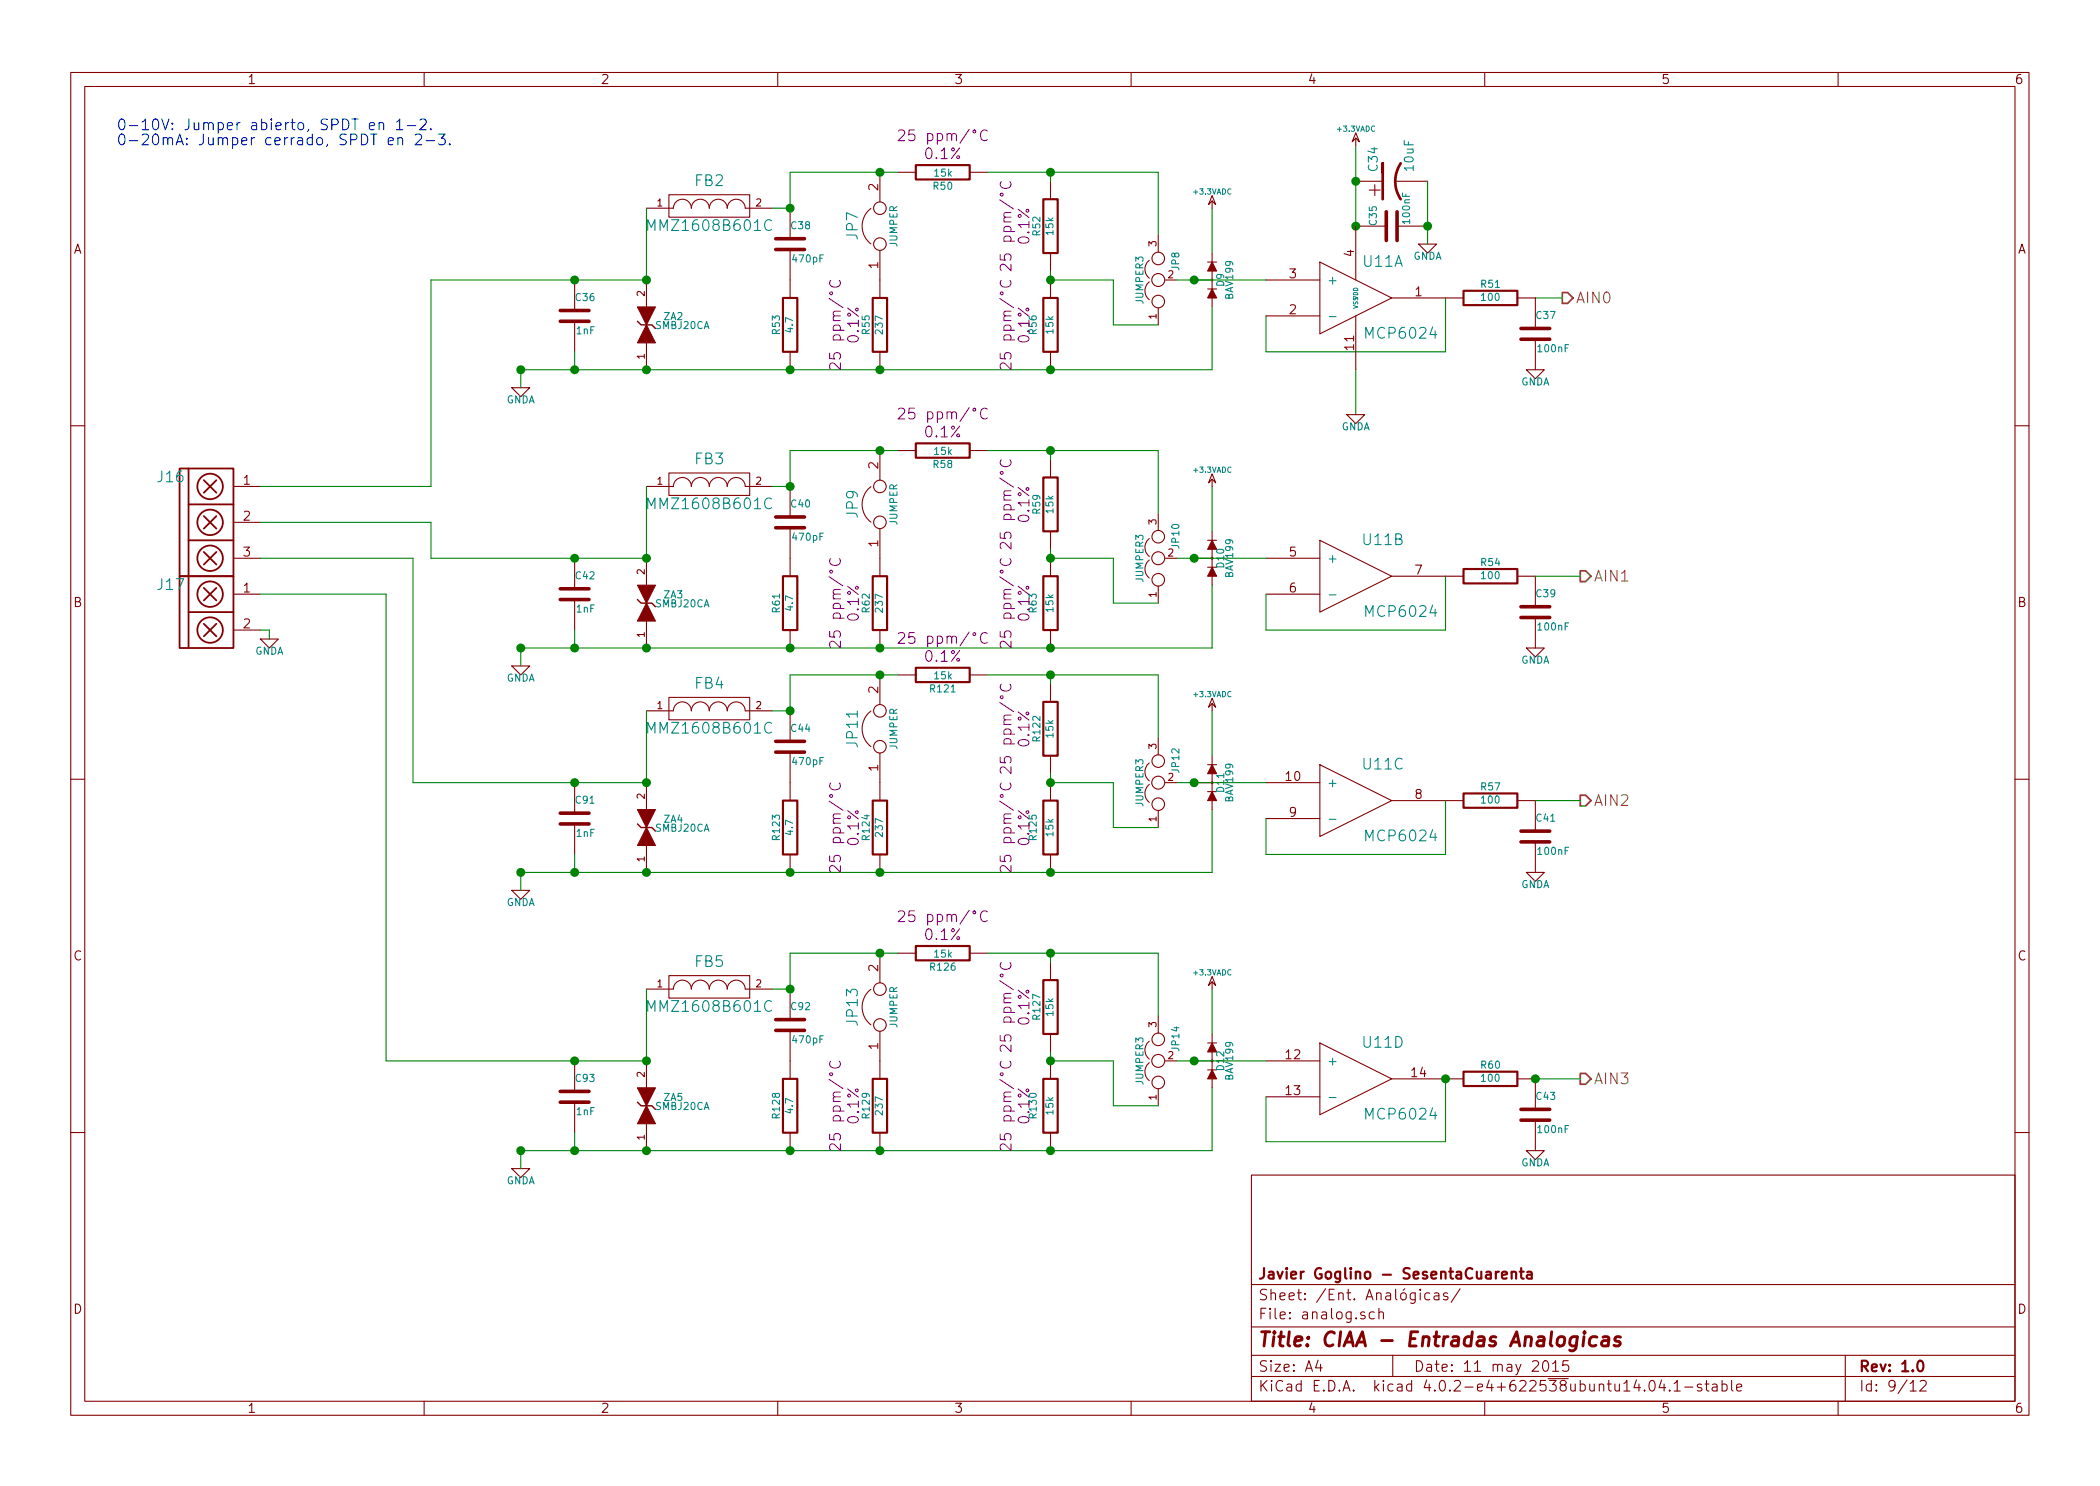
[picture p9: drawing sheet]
EESchema Schematic File Version 2
LIBS:ciaa-nxp-rescue
LIBS:power
LIBS:device
LIBS:transistors
LIBS:conn
LIBS:linear
LIBS:regul
LIBS:74xx
LIBS:cmos4000
LIBS:adc-dac
LIBS:memory
LIBS:xilinx
LIBS:microcontrollers
LIBS:dsp
LIBS:microchip
LIBS:analog_switches
LIBS:motorola
LIBS:texas
LIBS:intel
LIBS:audio
LIBS:interface
LIBS:digital-audio
LIBS:philips
LIBS:display
LIBS:cypress
LIBS:siliconi
LIBS:opto
LIBS:atmel
LIBS:contrib
LIBS:valves
LIBS:74LVC1G04GW
LIBS:amesser-ad
LIBS:amesser-cmos4000
LIBS:amesser-conn
LIBS:amesser-discrete
LIBS:amesser-linear
LIBS:amesser-power
LIBS:amesser-usb
LIBS:audio-vlsi
LIBS:bat54_c
LIBS:BLM15HG6015N1D
LIBS:g5v2
LIBS:lm2596
LIBS:mcu-nxp
LIBS:mcu-st
LIBS:MIC2025
LIBS:net-phy
LIBS:nsi50010yt1g
LIBS:PRTR5V0U2X
LIBS:regulators
LIBS:rs485_rs232_can
LIBS:s25fl032p0xmfi013
LIBS:SCHA5B0200
LIBS:Si50x
LIBS:Transil_diode
LIBS:w_device
LIBS:LPC4337JBD144
LIBS:IS42S16400F
LIBS:TXB0108
LIBS:FT2232H
LIBS:93CXX
LIBS:TJA1040
LIBS:tvs
LIBS:PBSS5240
LIBS:pbss5240xf
LIBS:sw_push
LIBS:mcp1416
LIBS:fqt13n06l
LIBS:ciaa-nxp-cache
EELAYER 25 0
EELAYER END
$Descr A4 11693 8268
encoding utf-8
Sheet 9 12
Title "CIAA - Entradas Analogicas"
Date "11 may 2015"
Rev "1.0"
Comp "Javier Goglino - SesentaCuarenta"
Comment1 ""
Comment2 ""
Comment3 ""
Comment4 ""
$EndDescr
$Comp
L C-RESCUE-ciaa-nxp C36
U 1 1
P 3200 1750
F 0 "C36" H 3200 1850 40  0000 L CNN
F 1 "1nF" H 3206 1665 40  0000 L CNN
F 2 "~" H 3238 1600 30  0000 C CNN
F 3 "~" H 3200 1750 60  0000 C CNN
	1    3200 1750
	1    0    0    -1  
$EndComp
$Comp
L TVS-RESCUE-ciaa-nxp ZA2
U 1 1
P 3600 1800
F 0 "ZA2" V 3650 1650 40  0000 C CNN
F 1 "SMBJ20CA" V 3600 1600 40  0000 C CNN
F 2 "" H 3600 1800 60  0000 C CNN
F 3 "" H 3600 1800 60  0000 C CNN
	1    3600 1800
	0    -1   -1   0   
$EndComp
$Comp
L FILTER FB2
U 1 1
P 3950 1150
F 0 "FB2" H 3950 1300 60  0000 C CNN
F 1 "MMZ1608B601C" H 3950 1050 60  0000 C CNN
F 2 "~" H 3950 1150 60  0000 C CNN
F 3 "~" H 3950 1150 60  0000 C CNN
	1    3950 1150
	1    0    0    -1  
$EndComp
$Comp
L R-RESCUE-ciaa-nxp R51
U 1 1
P 8300 1650
F 0 "R51" V 8380 1650 40  0000 C CNN
F 1 "100" V 8307 1651 40  0000 C CNN
F 2 "~" V 8230 1650 30  0000 C CNN
F 3 "~" H 8300 1650 30  0000 C CNN
F 4 "5%" V 8200 1650 60  0001 C CNN "Tol"
	1    8300 1650
	0    -1   -1   0   
$EndComp
$Comp
L CP1-RESCUE-ciaa-nxp C34
U 1 1
P 7750 1000
F 0 "C34" H 7800 1100 50  0000 L CNN
F 1 "10uF" H 7800 900 50  0000 L CNN
F 2 "~" H 7750 1000 60  0000 C CNN
F 3 "~" H 7750 1000 60  0000 C CNN
	1    7750 1000
	0    -1   -1   0   
$EndComp
$Comp
L C-RESCUE-ciaa-nxp C35
U 1 1
P 7750 1250
F 0 "C35" H 7750 1350 40  0000 L CNN
F 1 "100nF" H 7756 1165 40  0000 L CNN
F 2 "~" H 7788 1100 30  0000 C CNN
F 3 "~" H 7750 1250 60  0000 C CNN
	1    7750 1250
	0    -1   -1   0   
$EndComp
$Comp
L GNDA-RESCUE-ciaa-nxp #PWR0200
U 1 1
P 7950 1350
F 0 "#PWR0200" H 7950 1350 40  0001 C CNN
F 1 "GNDA" H 7950 1280 40  0000 C CNN
F 2 "" H 7950 1350 60  0000 C CNN
F 3 "" H 7950 1350 60  0000 C CNN
	1    7950 1350
	1    0    0    -1  
$EndComp
Text HLabel 8700 1650 2    60   Output ~ 0
AIN0
$Comp
L MCP6024 U11
U 2 1
P 7550 3200
F 0 "U11" H 7700 3400 60  0000 C CNN
F 1 "MCP6024" H 7800 3000 60  0000 C CNN
F 2 "" H 7550 3200 60  0000 C CNN
F 3 "" H 7550 3200 60  0000 C CNN
	2    7550 3200
	1    0    0    -1  
$EndComp
$Comp
L R-RESCUE-ciaa-nxp R54
U 1 1
P 8300 3200
F 0 "R54" V 8380 3200 40  0000 C CNN
F 1 "100" V 8307 3201 40  0000 C CNN
F 2 "~" V 8230 3200 30  0000 C CNN
F 3 "~" H 8300 3200 30  0000 C CNN
F 4 "5%" V 8200 3200 60  0001 C CNN "Tol"
	1    8300 3200
	0    -1   -1   0   
$EndComp
$Comp
L C-RESCUE-ciaa-nxp C39
U 1 1
P 8550 3400
F 0 "C39" H 8550 3500 40  0000 L CNN
F 1 "100nF" H 8556 3315 40  0000 L CNN
F 2 "~" H 8588 3250 30  0000 C CNN
F 3 "~" H 8550 3400 60  0000 C CNN
	1    8550 3400
	1    0    0    -1  
$EndComp
Text HLabel 8800 3200 2    60   Output ~ 0
AIN1
$Comp
L MCP6024 U11
U 3 1
P 7550 4450
F 0 "U11" H 7700 4650 60  0000 C CNN
F 1 "MCP6024" H 7800 4250 60  0000 C CNN
F 2 "" H 7550 4450 60  0000 C CNN
F 3 "" H 7550 4450 60  0000 C CNN
	3    7550 4450
	1    0    0    -1  
$EndComp
$Comp
L R-RESCUE-ciaa-nxp R57
U 1 1
P 8300 4450
F 0 "R57" V 8380 4450 40  0000 C CNN
F 1 "100" V 8307 4451 40  0000 C CNN
F 2 "~" V 8230 4450 30  0000 C CNN
F 3 "~" H 8300 4450 30  0000 C CNN
F 4 "5%" V 8200 4450 60  0001 C CNN "Tol"
	1    8300 4450
	0    -1   -1   0   
$EndComp
$Comp
L C-RESCUE-ciaa-nxp C41
U 1 1
P 8550 4650
F 0 "C41" H 8550 4750 40  0000 L CNN
F 1 "100nF" H 8556 4565 40  0000 L CNN
F 2 "~" H 8588 4500 30  0000 C CNN
F 3 "~" H 8550 4650 60  0000 C CNN
	1    8550 4650
	1    0    0    -1  
$EndComp
Text HLabel 8800 4450 2    60   Output ~ 0
AIN2
$Comp
L MCP6024 U11
U 4 1
P 7550 6000
F 0 "U11" H 7700 6200 60  0000 C CNN
F 1 "MCP6024" H 7800 5800 60  0000 C CNN
F 2 "" H 7550 6000 60  0000 C CNN
F 3 "" H 7550 6000 60  0000 C CNN
	4    7550 6000
	1    0    0    -1  
$EndComp
$Comp
L R-RESCUE-ciaa-nxp R60
U 1 1
P 8300 6000
F 0 "R60" V 8380 6000 40  0000 C CNN
F 1 "100" V 8307 6001 40  0000 C CNN
F 2 "~" V 8230 6000 30  0000 C CNN
F 3 "~" H 8300 6000 30  0000 C CNN
F 4 "5%" V 8200 6000 60  0001 C CNN "Tol"
	1    8300 6000
	0    -1   -1   0   
$EndComp
$Comp
L C-RESCUE-ciaa-nxp C43
U 1 1
P 8550 6200
F 0 "C43" H 8550 6300 40  0000 L CNN
F 1 "100nF" H 8556 6115 40  0000 L CNN
F 2 "~" H 8588 6050 30  0000 C CNN
F 3 "~" H 8550 6200 60  0000 C CNN
	1    8550 6200
	1    0    0    -1  
$EndComp
Text HLabel 8800 6000 2    60   Output ~ 0
AIN3
Wire Wire Line
	2400 1550 3600 1550
Wire Wire Line
	3600 1550 3600 1150
Wire Wire Line
	3200 1950 3200 2050
Connection ~ 3200 2050
Connection ~ 2900 2050
Connection ~ 3600 1550
Connection ~ 3600 2050
Connection ~ 3200 1550
Wire Wire Line
	2900 2050 6750 2050
Wire Wire Line
	7050 1750 7050 1950
Wire Wire Line
	7050 1950 8050 1950
Wire Wire Line
	8050 1950 8050 1650
Wire Wire Line
	6750 2050 6750 1700
Wire Wire Line
	7550 800  7550 1250
Wire Wire Line
	7950 1000 7950 1350
Wire Wire Line
	8550 1650 8700 1650
Wire Wire Line
	7050 3300 7050 3500
Wire Wire Line
	7050 3500 8050 3500
Wire Wire Line
	8050 3500 8050 3200
Wire Wire Line
	8550 3200 8800 3200
Wire Wire Line
	7050 4550 7050 4750
Wire Wire Line
	7050 4750 8050 4750
Wire Wire Line
	8050 4750 8050 4450
Wire Wire Line
	8550 4450 8800 4450
Wire Wire Line
	8550 6000 8800 6000
Wire Wire Line
	8050 6350 8050 6000
$Comp
L C-RESCUE-ciaa-nxp C38
U 1 1
P 4400 1350
F 0 "C38" H 4400 1450 40  0000 L CNN
F 1 "470pF" H 4406 1265 40  0000 L CNN
F 2 "~" H 4438 1200 30  0000 C CNN
F 3 "~" H 4400 1350 60  0000 C CNN
	1    4400 1350
	1    0    0    -1  
$EndComp
Wire Wire Line
	4300 1150 4400 1150
$Comp
L R-RESCUE-ciaa-nxp R53
U 1 1
P 4400 1800
F 0 "R53" V 4480 1800 40  0000 C CNN
F 1 "4.7" V 4407 1801 40  0000 C CNN
F 2 "~" V 4330 1800 30  0000 C CNN
F 3 "~" H 4400 1800 30  0000 C CNN
F 4 "1%" V 4550 1800 60  0001 C CNN "Tol"
F 5 "25 ppm/°C" V 4650 1800 60  0001 C CNN "TC"
	1    4400 1800
	-1   0    0    1   
$EndComp
$Comp
L R-RESCUE-ciaa-nxp R55
U 1 1
P 4900 1800
F 0 "R55" V 4980 1800 40  0000 C CNN
F 1 "237" V 4907 1801 40  0000 C CNN
F 2 "~" V 4830 1800 30  0000 C CNN
F 3 "~" H 4900 1800 30  0000 C CNN
F 4 "0.1%" V 5050 1800 60  0000 C CNN "Tol"
F 5 "25 ppm/°C" V 5150 1800 60  0000 C CNN "TC"
	1    4900 1800
	-1   0    0    1   
$EndComp
$Comp
L R-RESCUE-ciaa-nxp R50
U 1 1
P 5250 950
F 0 "R50" V 5330 950 40  0000 C CNN
F 1 "15k" V 5257 951 40  0000 C CNN
F 2 "~" V 5180 950 30  0000 C CNN
F 3 "~" H 5250 950 30  0000 C CNN
F 4 "0.1%" V 5150 950 60  0000 C CNN "Tol"
F 5 "25 ppm/°C" V 5050 950 60  0000 C CNN "TC"
	1    5250 950 
	0    1    1    0   
$EndComp
$Comp
L R-RESCUE-ciaa-nxp R52
U 1 1
P 5850 1250
F 0 "R52" V 5930 1250 40  0000 C CNN
F 1 "15k" V 5857 1251 40  0000 C CNN
F 2 "~" V 5780 1250 30  0000 C CNN
F 3 "~" H 5850 1250 30  0000 C CNN
F 4 "0.1%" V 6000 1250 60  0000 C CNN "Tol"
F 5 "25 ppm/°C" V 6100 1250 60  0000 C CNN "TC"
	1    5850 1250
	-1   0    0    1   
$EndComp
Connection ~ 4400 1150
$Comp
L R-RESCUE-ciaa-nxp R56
U 1 1
P 5850 1800
F 0 "R56" V 5950 1800 40  0000 C CNN
F 1 "15k" V 5857 1801 40  0000 C CNN
F 2 "~" V 5780 1800 30  0000 C CNN
F 3 "~" H 5850 1800 30  0000 C CNN
F 4 "0.1%" V 6000 1800 60  0000 C CNN "Tol"
F 5 "25 ppm/°C" V 6100 1800 60  0000 C CNN "TC"
	1    5850 1800
	-1   0    0    1   
$EndComp
Wire Wire Line
	5850 1550 6200 1550
Connection ~ 5850 2050
Connection ~ 4900 2050
Connection ~ 4400 2050
Connection ~ 5850 1550
Text Notes 650  800  0    60   ~ 0
0-10V: Jumper abierto, SPDT en 1-2.\n0-20mA: Jumper cerrado, SPDT en 2-3.
$Comp
L BAV199 D9
U 1 1
P 6750 1550
F 0 "D9" H 6750 1500 40  0000 C CNN
F 1 "BAV199" H 6750 1450 40  0000 C CNN
F 2 "" H 6750 1550 60  0000 C CNN
F 3 "" H 6750 1550 60  0000 C CNN
	1    6750 1550
	0    -1   -1   0   
$EndComp
Wire Wire Line
	6750 1400 6750 1150
Wire Wire Line
	6550 1550 7050 1550
Connection ~ 6650 1550
$Comp
L JUMPER3 JP8
U 1 1
P 6450 1550
F 0 "JP8" H 6500 1450 40  0000 L CNN
F 1 "JUMPER3" H 6450 1650 40  0000 C CNN
F 2 "~" H 6450 1550 60  0000 C CNN
F 3 "~" H 6450 1550 60  0000 C CNN
	1    6450 1550
	0    -1   -1   0   
$EndComp
$Comp
L JUMPER JP7
U 1 1
P 4900 1250
F 0 "JP7" H 4900 1400 60  0000 C CNN
F 1 "JUMPER" H 4900 1170 40  0000 C CNN
F 2 "~" H 4900 1250 60  0000 C CNN
F 3 "~" H 4900 1250 60  0000 C CNN
	1    4900 1250
	0    -1   -1   0   
$EndComp
Wire Wire Line
	6200 1550 6200 1800
Wire Wire Line
	6200 1800 6450 1800
Wire Wire Line
	6450 950  6450 1300
Wire Wire Line
	5500 950  6450 950 
Wire Wire Line
	4400 950  5000 950 
Wire Wire Line
	4400 1150 4400 950 
Connection ~ 4900 950 
Wire Wire Line
	5850 1000 5850 950 
Connection ~ 5850 950 
Wire Wire Line
	5850 1500 5850 1550
Wire Wire Line
	7050 6350 8050 6350
$Comp
L C-RESCUE-ciaa-nxp C42
U 1 1
P 3200 3300
F 0 "C42" H 3200 3400 40  0000 L CNN
F 1 "1nF" H 3206 3215 40  0000 L CNN
F 2 "~" H 3238 3150 30  0000 C CNN
F 3 "~" H 3200 3300 60  0000 C CNN
	1    3200 3300
	1    0    0    -1  
$EndComp
$Comp
L TVS-RESCUE-ciaa-nxp ZA3
U 1 1
P 3600 3350
F 0 "ZA3" V 3650 3200 40  0000 C CNN
F 1 "SMBJ20CA" V 3600 3150 40  0000 C CNN
F 2 "" H 3600 3350 60  0000 C CNN
F 3 "" H 3600 3350 60  0000 C CNN
	1    3600 3350
	0    -1   -1   0   
$EndComp
$Comp
L FILTER FB3
U 1 1
P 3950 2700
F 0 "FB3" H 3950 2850 60  0000 C CNN
F 1 "MMZ1608B601C" H 3950 2600 60  0000 C CNN
F 2 "~" H 3950 2700 60  0000 C CNN
F 3 "~" H 3950 2700 60  0000 C CNN
	1    3950 2700
	1    0    0    -1  
$EndComp
Wire Wire Line
	2400 3100 3600 3100
Wire Wire Line
	3600 3100 3600 2700
Wire Wire Line
	3200 3500 3200 3600
Connection ~ 3200 3600
Connection ~ 2900 3600
Connection ~ 3600 3100
Connection ~ 3600 3600
Connection ~ 3200 3100
Wire Wire Line
	2900 3600 6750 3600
Wire Wire Line
	6750 3600 6750 3250
$Comp
L C-RESCUE-ciaa-nxp C40
U 1 1
P 4400 2900
F 0 "C40" H 4400 3000 40  0000 L CNN
F 1 "470pF" H 4406 2815 40  0000 L CNN
F 2 "~" H 4438 2750 30  0000 C CNN
F 3 "~" H 4400 2900 60  0000 C CNN
	1    4400 2900
	1    0    0    -1  
$EndComp
Wire Wire Line
	4300 2700 4400 2700
$Comp
L R-RESCUE-ciaa-nxp R61
U 1 1
P 4400 3350
F 0 "R61" V 4480 3350 40  0000 C CNN
F 1 "4.7" V 4407 3351 40  0000 C CNN
F 2 "~" V 4330 3350 30  0000 C CNN
F 3 "~" H 4400 3350 30  0000 C CNN
F 4 "1%" V 4550 3350 60  0001 C CNN "Tol"
F 5 "25 ppm/°C" V 4650 3350 60  0001 C CNN "TC"
	1    4400 3350
	-1   0    0    1   
$EndComp
$Comp
L R-RESCUE-ciaa-nxp R62
U 1 1
P 4900 3350
F 0 "R62" V 4980 3350 40  0000 C CNN
F 1 "237" V 4907 3351 40  0000 C CNN
F 2 "~" V 4830 3350 30  0000 C CNN
F 3 "~" H 4900 3350 30  0000 C CNN
F 4 "0.1%" V 5050 3350 60  0000 C CNN "Tol"
F 5 "25 ppm/°C" V 5150 3350 60  0000 C CNN "TC"
	1    4900 3350
	-1   0    0    1   
$EndComp
$Comp
L R-RESCUE-ciaa-nxp R58
U 1 1
P 5250 2500
F 0 "R58" V 5330 2500 40  0000 C CNN
F 1 "15k" V 5257 2501 40  0000 C CNN
F 2 "~" V 5180 2500 30  0000 C CNN
F 3 "~" H 5250 2500 30  0000 C CNN
F 4 "0.1%" V 5150 2500 60  0000 C CNN "Tol"
F 5 "25 ppm/°C" V 5050 2500 60  0000 C CNN "TC"
	1    5250 2500
	0    1    1    0   
$EndComp
$Comp
L R-RESCUE-ciaa-nxp R59
U 1 1
P 5850 2800
F 0 "R59" V 5930 2800 40  0000 C CNN
F 1 "15k" V 5857 2801 40  0000 C CNN
F 2 "~" V 5780 2800 30  0000 C CNN
F 3 "~" H 5850 2800 30  0000 C CNN
F 4 "0.1%" V 6000 2800 60  0000 C CNN "Tol"
F 5 "25 ppm/°C" V 6100 2800 60  0000 C CNN "TC"
	1    5850 2800
	-1   0    0    1   
$EndComp
Connection ~ 4400 2700
$Comp
L R-RESCUE-ciaa-nxp R63
U 1 1
P 5850 3350
F 0 "R63" V 5950 3350 40  0000 C CNN
F 1 "15k" V 5857 3351 40  0000 C CNN
F 2 "~" V 5780 3350 30  0000 C CNN
F 3 "~" H 5850 3350 30  0000 C CNN
F 4 "0.1%" V 6000 3350 60  0000 C CNN "Tol"
F 5 "25 ppm/°C" V 6100 3350 60  0000 C CNN "TC"
	1    5850 3350
	-1   0    0    1   
$EndComp
Wire Wire Line
	5850 3100 6200 3100
Connection ~ 5850 3600
Connection ~ 4900 3600
Connection ~ 4400 3600
Connection ~ 5850 3100
$Comp
L BAV199 D10
U 1 1
P 6750 3100
F 0 "D10" H 6750 3050 40  0000 C CNN
F 1 "BAV199" H 6750 3000 40  0000 C CNN
F 2 "" H 6750 3100 60  0000 C CNN
F 3 "" H 6750 3100 60  0000 C CNN
	1    6750 3100
	0    -1   -1   0   
$EndComp
Wire Wire Line
	6750 2950 6750 2700
Wire Wire Line
	6550 3100 7050 3100
Connection ~ 6650 3100
$Comp
L JUMPER3 JP10
U 1 1
P 6450 3100
F 0 "JP10" H 6500 3000 40  0000 L CNN
F 1 "JUMPER3" H 6450 3200 40  0000 C CNN
F 2 "~" H 6450 3100 60  0000 C CNN
F 3 "~" H 6450 3100 60  0000 C CNN
	1    6450 3100
	0    -1   -1   0   
$EndComp
$Comp
L JUMPER JP9
U 1 1
P 4900 2800
F 0 "JP9" H 4900 2950 60  0000 C CNN
F 1 "JUMPER" H 4900 2720 40  0000 C CNN
F 2 "~" H 4900 2800 60  0000 C CNN
F 3 "~" H 4900 2800 60  0000 C CNN
	1    4900 2800
	0    -1   -1   0   
$EndComp
Wire Wire Line
	6200 3100 6200 3350
Wire Wire Line
	6200 3350 6450 3350
Wire Wire Line
	6450 2500 6450 2850
Wire Wire Line
	5500 2500 6450 2500
Wire Wire Line
	4400 2500 5000 2500
Wire Wire Line
	4400 2700 4400 2500
Connection ~ 4900 2500
Wire Wire Line
	5850 2550 5850 2500
Connection ~ 5850 2500
Wire Wire Line
	5850 3050 5850 3100
$Comp
L C-RESCUE-ciaa-nxp C91
U 1 1
P 3200 4550
F 0 "C91" H 3200 4650 40  0000 L CNN
F 1 "1nF" H 3206 4465 40  0000 L CNN
F 2 "~" H 3238 4400 30  0000 C CNN
F 3 "~" H 3200 4550 60  0000 C CNN
	1    3200 4550
	1    0    0    -1  
$EndComp
$Comp
L TVS-RESCUE-ciaa-nxp ZA4
U 1 1
P 3600 4600
F 0 "ZA4" V 3650 4450 40  0000 C CNN
F 1 "SMBJ20CA" V 3600 4400 40  0000 C CNN
F 2 "" H 3600 4600 60  0000 C CNN
F 3 "" H 3600 4600 60  0000 C CNN
	1    3600 4600
	0    -1   -1   0   
$EndComp
$Comp
L FILTER FB4
U 1 1
P 3950 3950
F 0 "FB4" H 3950 4100 60  0000 C CNN
F 1 "MMZ1608B601C" H 3950 3850 60  0000 C CNN
F 2 "~" H 3950 3950 60  0000 C CNN
F 3 "~" H 3950 3950 60  0000 C CNN
	1    3950 3950
	1    0    0    -1  
$EndComp
Wire Wire Line
	2300 4350 3600 4350
Wire Wire Line
	3600 4350 3600 3950
Wire Wire Line
	3200 4750 3200 4850
Connection ~ 3200 4850
Connection ~ 2900 4850
Connection ~ 3600 4350
Connection ~ 3600 4850
Connection ~ 3200 4350
Wire Wire Line
	2900 4850 6750 4850
Wire Wire Line
	6750 4850 6750 4500
$Comp
L C-RESCUE-ciaa-nxp C44
U 1 1
P 4400 4150
F 0 "C44" H 4400 4250 40  0000 L CNN
F 1 "470pF" H 4406 4065 40  0000 L CNN
F 2 "~" H 4438 4000 30  0000 C CNN
F 3 "~" H 4400 4150 60  0000 C CNN
	1    4400 4150
	1    0    0    -1  
$EndComp
Wire Wire Line
	4300 3950 4400 3950
$Comp
L R-RESCUE-ciaa-nxp R123
U 1 1
P 4400 4600
F 0 "R123" V 4480 4600 40  0000 C CNN
F 1 "4.7" V 4407 4601 40  0000 C CNN
F 2 "~" V 4330 4600 30  0000 C CNN
F 3 "~" H 4400 4600 30  0000 C CNN
F 4 "1%" V 4550 4600 60  0001 C CNN "Tol"
F 5 "25 ppm/°C" V 4650 4600 60  0001 C CNN "TC"
	1    4400 4600
	-1   0    0    1   
$EndComp
$Comp
L R-RESCUE-ciaa-nxp R124
U 1 1
P 4900 4600
F 0 "R124" V 4980 4600 40  0000 C CNN
F 1 "237" V 4907 4601 40  0000 C CNN
F 2 "~" V 4830 4600 30  0000 C CNN
F 3 "~" H 4900 4600 30  0000 C CNN
F 4 "0.1%" V 5050 4600 60  0000 C CNN "Tol"
F 5 "25 ppm/°C" V 5150 4600 60  0000 C CNN "TC"
	1    4900 4600
	-1   0    0    1   
$EndComp
$Comp
L R-RESCUE-ciaa-nxp R121
U 1 1
P 5250 3750
F 0 "R121" V 5330 3750 40  0000 C CNN
F 1 "15k" V 5257 3751 40  0000 C CNN
F 2 "~" V 5180 3750 30  0000 C CNN
F 3 "~" H 5250 3750 30  0000 C CNN
F 4 "0.1%" V 5150 3750 60  0000 C CNN "Tol"
F 5 "25 ppm/°C" V 5050 3750 60  0000 C CNN "TC"
	1    5250 3750
	0    1    1    0   
$EndComp
$Comp
L R-RESCUE-ciaa-nxp R122
U 1 1
P 5850 4050
F 0 "R122" V 5930 4050 40  0000 C CNN
F 1 "15k" V 5857 4051 40  0000 C CNN
F 2 "~" V 5780 4050 30  0000 C CNN
F 3 "~" H 5850 4050 30  0000 C CNN
F 4 "0.1%" V 6000 4050 60  0000 C CNN "Tol"
F 5 "25 ppm/°C" V 6100 4050 60  0000 C CNN "TC"
	1    5850 4050
	-1   0    0    1   
$EndComp
Connection ~ 4400 3950
$Comp
L R-RESCUE-ciaa-nxp R125
U 1 1
P 5850 4600
F 0 "R125" V 5950 4600 40  0000 C CNN
F 1 "15k" V 5857 4601 40  0000 C CNN
F 2 "~" V 5780 4600 30  0000 C CNN
F 3 "~" H 5850 4600 30  0000 C CNN
F 4 "0.1%" V 6000 4600 60  0000 C CNN "Tol"
F 5 "25 ppm/°C" V 6100 4600 60  0000 C CNN "TC"
	1    5850 4600
	-1   0    0    1   
$EndComp
Wire Wire Line
	5850 4350 6200 4350
Connection ~ 5850 4850
Connection ~ 4900 4850
Connection ~ 4400 4850
Connection ~ 5850 4350
$Comp
L BAV199 D11
U 1 1
P 6750 4350
F 0 "D11" H 6750 4300 40  0000 C CNN
F 1 "BAV199" H 6750 4250 40  0000 C CNN
F 2 "" H 6750 4350 60  0000 C CNN
F 3 "" H 6750 4350 60  0000 C CNN
	1    6750 4350
	0    -1   -1   0   
$EndComp
Wire Wire Line
	6750 4200 6750 3950
Wire Wire Line
	6550 4350 7050 4350
Connection ~ 6650 4350
$Comp
L JUMPER3 JP12
U 1 1
P 6450 4350
F 0 "JP12" H 6500 4250 40  0000 L CNN
F 1 "JUMPER3" H 6450 4450 40  0000 C CNN
F 2 "~" H 6450 4350 60  0000 C CNN
F 3 "~" H 6450 4350 60  0000 C CNN
	1    6450 4350
	0    -1   -1   0   
$EndComp
$Comp
L JUMPER JP11
U 1 1
P 4900 4050
F 0 "JP11" H 4900 4200 60  0000 C CNN
F 1 "JUMPER" H 4900 3970 40  0000 C CNN
F 2 "~" H 4900 4050 60  0000 C CNN
F 3 "~" H 4900 4050 60  0000 C CNN
	1    4900 4050
	0    -1   -1   0   
$EndComp
Wire Wire Line
	6200 4350 6200 4600
Wire Wire Line
	6200 4600 6450 4600
Wire Wire Line
	6450 3750 6450 4100
Wire Wire Line
	5500 3750 6450 3750
Wire Wire Line
	4400 3750 5000 3750
Wire Wire Line
	4400 3950 4400 3750
Connection ~ 4900 3750
Wire Wire Line
	5850 3800 5850 3750
Connection ~ 5850 3750
Wire Wire Line
	5850 4300 5850 4350
$Comp
L C-RESCUE-ciaa-nxp C93
U 1 1
P 3200 6100
F 0 "C93" H 3200 6200 40  0000 L CNN
F 1 "1nF" H 3206 6015 40  0000 L CNN
F 2 "~" H 3238 5950 30  0000 C CNN
F 3 "~" H 3200 6100 60  0000 C CNN
	1    3200 6100
	1    0    0    -1  
$EndComp
$Comp
L TVS-RESCUE-ciaa-nxp ZA5
U 1 1
P 3600 6150
F 0 "ZA5" V 3650 6000 40  0000 C CNN
F 1 "SMBJ20CA" V 3600 5950 40  0000 C CNN
F 2 "" H 3600 6150 60  0000 C CNN
F 3 "" H 3600 6150 60  0000 C CNN
	1    3600 6150
	0    -1   -1   0   
$EndComp
$Comp
L FILTER FB5
U 1 1
P 3950 5500
F 0 "FB5" H 3950 5650 60  0000 C CNN
F 1 "MMZ1608B601C" H 3950 5400 60  0000 C CNN
F 2 "~" H 3950 5500 60  0000 C CNN
F 3 "~" H 3950 5500 60  0000 C CNN
	1    3950 5500
	1    0    0    -1  
$EndComp
Wire Wire Line
	2150 5900 3600 5900
Wire Wire Line
	3600 5900 3600 5500
Wire Wire Line
	3200 6300 3200 6400
Connection ~ 3200 6400
Connection ~ 2900 6400
Connection ~ 3600 5900
Connection ~ 3600 6400
Connection ~ 3200 5900
Wire Wire Line
	2900 6400 6750 6400
Wire Wire Line
	6750 6400 6750 6050
$Comp
L C-RESCUE-ciaa-nxp C92
U 1 1
P 4400 5700
F 0 "C92" H 4400 5800 40  0000 L CNN
F 1 "470pF" H 4406 5615 40  0000 L CNN
F 2 "~" H 4438 5550 30  0000 C CNN
F 3 "~" H 4400 5700 60  0000 C CNN
	1    4400 5700
	1    0    0    -1  
$EndComp
Wire Wire Line
	4300 5500 4400 5500
$Comp
L R-RESCUE-ciaa-nxp R128
U 1 1
P 4400 6150
F 0 "R128" V 4480 6150 40  0000 C CNN
F 1 "4.7" V 4407 6151 40  0000 C CNN
F 2 "~" V 4330 6150 30  0000 C CNN
F 3 "~" H 4400 6150 30  0000 C CNN
F 4 "1%" V 4550 6150 60  0001 C CNN "Tol"
F 5 "25 ppm/°C" V 4650 6150 60  0001 C CNN "TC"
	1    4400 6150
	-1   0    0    1   
$EndComp
$Comp
L R-RESCUE-ciaa-nxp R129
U 1 1
P 4900 6150
F 0 "R129" V 4980 6150 40  0000 C CNN
F 1 "237" V 4907 6151 40  0000 C CNN
F 2 "~" V 4830 6150 30  0000 C CNN
F 3 "~" H 4900 6150 30  0000 C CNN
F 4 "0.1%" V 5050 6150 60  0000 C CNN "Tol"
F 5 "25 ppm/°C" V 5150 6150 60  0000 C CNN "TC"
	1    4900 6150
	-1   0    0    1   
$EndComp
$Comp
L R-RESCUE-ciaa-nxp R126
U 1 1
P 5250 5300
F 0 "R126" V 5330 5300 40  0000 C CNN
F 1 "15k" V 5257 5301 40  0000 C CNN
F 2 "~" V 5180 5300 30  0000 C CNN
F 3 "~" H 5250 5300 30  0000 C CNN
F 4 "0.1%" V 5150 5300 60  0000 C CNN "Tol"
F 5 "25 ppm/°C" V 5050 5300 60  0000 C CNN "TC"
	1    5250 5300
	0    1    1    0   
$EndComp
$Comp
L R-RESCUE-ciaa-nxp R127
U 1 1
P 5850 5600
F 0 "R127" V 5930 5600 40  0000 C CNN
F 1 "15k" V 5857 5601 40  0000 C CNN
F 2 "~" V 5780 5600 30  0000 C CNN
F 3 "~" H 5850 5600 30  0000 C CNN
F 4 "0.1%" V 6000 5600 60  0000 C CNN "Tol"
F 5 "25 ppm/°C" V 6100 5600 60  0000 C CNN "TC"
	1    5850 5600
	-1   0    0    1   
$EndComp
Connection ~ 4400 5500
$Comp
L R-RESCUE-ciaa-nxp R130
U 1 1
P 5850 6150
F 0 "R130" V 5950 6150 40  0000 C CNN
F 1 "15k" V 5857 6151 40  0000 C CNN
F 2 "~" V 5780 6150 30  0000 C CNN
F 3 "~" H 5850 6150 30  0000 C CNN
F 4 "0.1%" V 6000 6150 60  0000 C CNN "Tol"
F 5 "25 ppm/°C" V 6100 6150 60  0000 C CNN "TC"
	1    5850 6150
	-1   0    0    1   
$EndComp
Wire Wire Line
	5850 5900 6200 5900
Connection ~ 5850 6400
Connection ~ 4900 6400
Connection ~ 4400 6400
Connection ~ 5850 5900
$Comp
L BAV199 D12
U 1 1
P 6750 5900
F 0 "D12" H 6750 5850 40  0000 C CNN
F 1 "BAV199" H 6750 5800 40  0000 C CNN
F 2 "" H 6750 5900 60  0000 C CNN
F 3 "" H 6750 5900 60  0000 C CNN
	1    6750 5900
	0    -1   -1   0   
$EndComp
Wire Wire Line
	6750 5750 6750 5500
Wire Wire Line
	6550 5900 7050 5900
Connection ~ 6650 5900
$Comp
L JUMPER3 JP14
U 1 1
P 6450 5900
F 0 "JP14" H 6500 5800 40  0000 L CNN
F 1 "JUMPER3" H 6450 6000 40  0000 C CNN
F 2 "~" H 6450 5900 60  0000 C CNN
F 3 "~" H 6450 5900 60  0000 C CNN
	1    6450 5900
	0    -1   -1   0   
$EndComp
$Comp
L JUMPER JP13
U 1 1
P 4900 5600
F 0 "JP13" H 4900 5750 60  0000 C CNN
F 1 "JUMPER" H 4900 5520 40  0000 C CNN
F 2 "~" H 4900 5600 60  0000 C CNN
F 3 "~" H 4900 5600 60  0000 C CNN
	1    4900 5600
	0    -1   -1   0   
$EndComp
Wire Wire Line
	6200 5900 6200 6150
Wire Wire Line
	6200 6150 6450 6150
Wire Wire Line
	6450 5300 6450 5650
Wire Wire Line
	5500 5300 6450 5300
Wire Wire Line
	4400 5300 5000 5300
Wire Wire Line
	4400 5500 4400 5300
Connection ~ 4900 5300
Wire Wire Line
	5850 5350 5850 5300
Connection ~ 5850 5300
Wire Wire Line
	5850 5850 5850 5900
Wire Wire Line
	7050 6100 7050 6350
Connection ~ 8050 6000
Connection ~ 8550 6000
Connection ~ 7550 1000
Connection ~ 7550 1250
Wire Wire Line
	7550 2050 7550 2300
$Comp
L +3.3VADC #PWR0201
U 1 1
P 6750 1150
F 0 "#PWR0201" H 6750 1270 20  0001 C CNN
F 1 "+3.3VADC" H 6750 1240 30  0000 C CNN
F 2 "" H 6750 1150 60  0000 C CNN
F 3 "" H 6750 1150 60  0000 C CNN
	1    6750 1150
	1    0    0    -1  
$EndComp
$Comp
L +3.3VADC #PWR0202
U 1 1
P 7550 800
F 0 "#PWR0202" H 7550 920 20  0001 C CNN
F 1 "+3.3VADC" H 7550 890 30  0000 C CNN
F 2 "" H 7550 800 60  0000 C CNN
F 3 "" H 7550 800 60  0000 C CNN
	1    7550 800 
	1    0    0    -1  
$EndComp
$Comp
L +3.3VADC #PWR0203
U 1 1
P 6750 2700
F 0 "#PWR0203" H 6750 2820 20  0001 C CNN
F 1 "+3.3VADC" H 6750 2790 30  0000 C CNN
F 2 "" H 6750 2700 60  0000 C CNN
F 3 "" H 6750 2700 60  0000 C CNN
	1    6750 2700
	1    0    0    -1  
$EndComp
$Comp
L +3.3VADC #PWR0204
U 1 1
P 6750 3950
F 0 "#PWR0204" H 6750 4070 20  0001 C CNN
F 1 "+3.3VADC" H 6750 4040 30  0000 C CNN
F 2 "" H 6750 3950 60  0000 C CNN
F 3 "" H 6750 3950 60  0000 C CNN
	1    6750 3950
	1    0    0    -1  
$EndComp
$Comp
L +3.3VADC #PWR0205
U 1 1
P 6750 5500
F 0 "#PWR0205" H 6750 5620 20  0001 C CNN
F 1 "+3.3VADC" H 6750 5590 30  0000 C CNN
F 2 "" H 6750 5500 60  0000 C CNN
F 3 "" H 6750 5500 60  0000 C CNN
	1    6750 5500
	1    0    0    -1  
$EndComp
$Comp
L MCP6024 U11
U 1 1
P 7550 1650
F 0 "U11" H 7700 1850 60  0000 C CNN
F 1 "MCP6024" H 7800 1450 60  0000 C CNN
F 2 "" H 7550 1650 60  0000 C CNN
F 3 "" H 7550 1650 60  0000 C CNN
	1    7550 1650
	1    0    0    -1  
$EndComp
$Comp
L GNDA-RESCUE-ciaa-nxp #PWR0206
U 1 1
P 2900 2150
F 0 "#PWR0206" H 2900 2150 40  0001 C CNN
F 1 "GNDA" H 2900 2080 40  0000 C CNN
F 2 "" H 2900 2150 60  0000 C CNN
F 3 "" H 2900 2150 60  0000 C CNN
	1    2900 2150
	1    0    0    -1  
$EndComp
$Comp
L GNDA-RESCUE-ciaa-nxp #PWR0207
U 1 1
P 7550 2300
F 0 "#PWR0207" H 7550 2300 40  0001 C CNN
F 1 "GNDA" H 7550 2230 40  0000 C CNN
F 2 "" H 7550 2300 60  0000 C CNN
F 3 "" H 7550 2300 60  0000 C CNN
	1    7550 2300
	1    0    0    -1  
$EndComp
$Comp
L GNDA-RESCUE-ciaa-nxp #PWR0208
U 1 1
P 2900 3700
F 0 "#PWR0208" H 2900 3700 40  0001 C CNN
F 1 "GNDA" H 2900 3630 40  0000 C CNN
F 2 "" H 2900 3700 60  0000 C CNN
F 3 "" H 2900 3700 60  0000 C CNN
	1    2900 3700
	1    0    0    -1  
$EndComp
$Comp
L GNDA-RESCUE-ciaa-nxp #PWR0209
U 1 1
P 8550 3600
F 0 "#PWR0209" H 8550 3600 40  0001 C CNN
F 1 "GNDA" H 8550 3530 40  0000 C CNN
F 2 "" H 8550 3600 60  0000 C CNN
F 3 "" H 8550 3600 60  0000 C CNN
	1    8550 3600
	1    0    0    -1  
$EndComp
$Comp
L GNDA-RESCUE-ciaa-nxp #PWR0210
U 1 1
P 8550 4850
F 0 "#PWR0210" H 8550 4850 40  0001 C CNN
F 1 "GNDA" H 8550 4780 40  0000 C CNN
F 2 "" H 8550 4850 60  0000 C CNN
F 3 "" H 8550 4850 60  0000 C CNN
	1    8550 4850
	1    0    0    -1  
$EndComp
$Comp
L GNDA-RESCUE-ciaa-nxp #PWR0211
U 1 1
P 2900 4950
F 0 "#PWR0211" H 2900 4950 40  0001 C CNN
F 1 "GNDA" H 2900 4880 40  0000 C CNN
F 2 "" H 2900 4950 60  0000 C CNN
F 3 "" H 2900 4950 60  0000 C CNN
	1    2900 4950
	1    0    0    -1  
$EndComp
$Comp
L GNDA-RESCUE-ciaa-nxp #PWR0212
U 1 1
P 2900 6500
F 0 "#PWR0212" H 2900 6500 40  0001 C CNN
F 1 "GNDA" H 2900 6430 40  0000 C CNN
F 2 "" H 2900 6500 60  0000 C CNN
F 3 "" H 2900 6500 60  0000 C CNN
	1    2900 6500
	1    0    0    -1  
$EndComp
$Comp
L GNDA-RESCUE-ciaa-nxp #PWR0213
U 1 1
P 8550 6400
F 0 "#PWR0213" H 8550 6400 40  0001 C CNN
F 1 "GNDA" H 8550 6330 40  0000 C CNN
F 2 "" H 8550 6400 60  0000 C CNN
F 3 "" H 8550 6400 60  0000 C CNN
	1    8550 6400
	1    0    0    -1  
$EndComp
$Comp
L C-RESCUE-ciaa-nxp C37
U 1 1
P 8550 1850
F 0 "C37" H 8550 1950 40  0000 L CNN
F 1 "100nF" H 8556 1765 40  0000 L CNN
F 2 "~" H 8588 1700 30  0000 C CNN
F 3 "~" H 8550 1850 60  0000 C CNN
	1    8550 1850
	1    0    0    -1  
$EndComp
$Comp
L GNDA-RESCUE-ciaa-nxp #PWR0214
U 1 1
P 8550 2050
F 0 "#PWR0214" H 8550 2050 40  0001 C CNN
F 1 "GNDA" H 8550 1980 40  0000 C CNN
F 2 "" H 8550 2050 60  0000 C CNN
F 3 "" H 8550 2050 60  0000 C CNN
	1    8550 2050
	1    0    0    -1  
$EndComp
Connection ~ 7950 1250
$Comp
L TB_1X3 J16
U 1 1
P 1100 2800
F 0 "J16" H 950 2950 60  0000 C CNN
F 1 "TB_1X3" H 1150 2350 60  0001 C CNN
F 2 "~" H 1050 2850 60  0000 C CNN
F 3 "~" H 1050 2850 60  0000 C CNN
	1    1100 2800
	1    0    0    -1  
$EndComp
$Comp
L TB_1X2 J17
U 1 1
P 1100 3400
F 0 "J17" H 950 3550 60  0000 C CNN
F 1 "TB_1X2" H 1150 3100 60  0001 C CNN
F 2 "~" H 1050 3450 60  0000 C CNN
F 3 "~" H 1050 3450 60  0000 C CNN
	1    1100 3400
	1    0    0    -1  
$EndComp
$Comp
L GNDA-RESCUE-ciaa-nxp #PWR0215
U 1 1
P 1500 3550
F 0 "#PWR0215" H 1500 3550 40  0001 C CNN
F 1 "GNDA" H 1500 3480 40  0000 C CNN
F 2 "" H 1500 3550 60  0000 C CNN
F 3 "" H 1500 3550 60  0000 C CNN
	1    1500 3550
	1    0    0    -1  
$EndComp
Wire Wire Line
	1500 3550 1500 3500
Wire Wire Line
	1500 3500 1450 3500
Wire Wire Line
	2900 6400 2900 6500
Wire Wire Line
	2900 4950 2900 4850
Wire Wire Line
	2900 3700 2900 3600
Wire Wire Line
	2900 2150 2900 2050
Wire Wire Line
	2400 1550 2400 2700
Wire Wire Line
	2400 2700 1450 2700
Wire Wire Line
	2400 3100 2400 2900
Wire Wire Line
	2400 2900 1450 2900
Wire Wire Line
	1450 3100 2300 3100
Wire Wire Line
	2300 3100 2300 4350
Wire Wire Line
	2150 5900 2150 3300
Wire Wire Line
	2150 3300 1450 3300
$EndSCHEMATC
